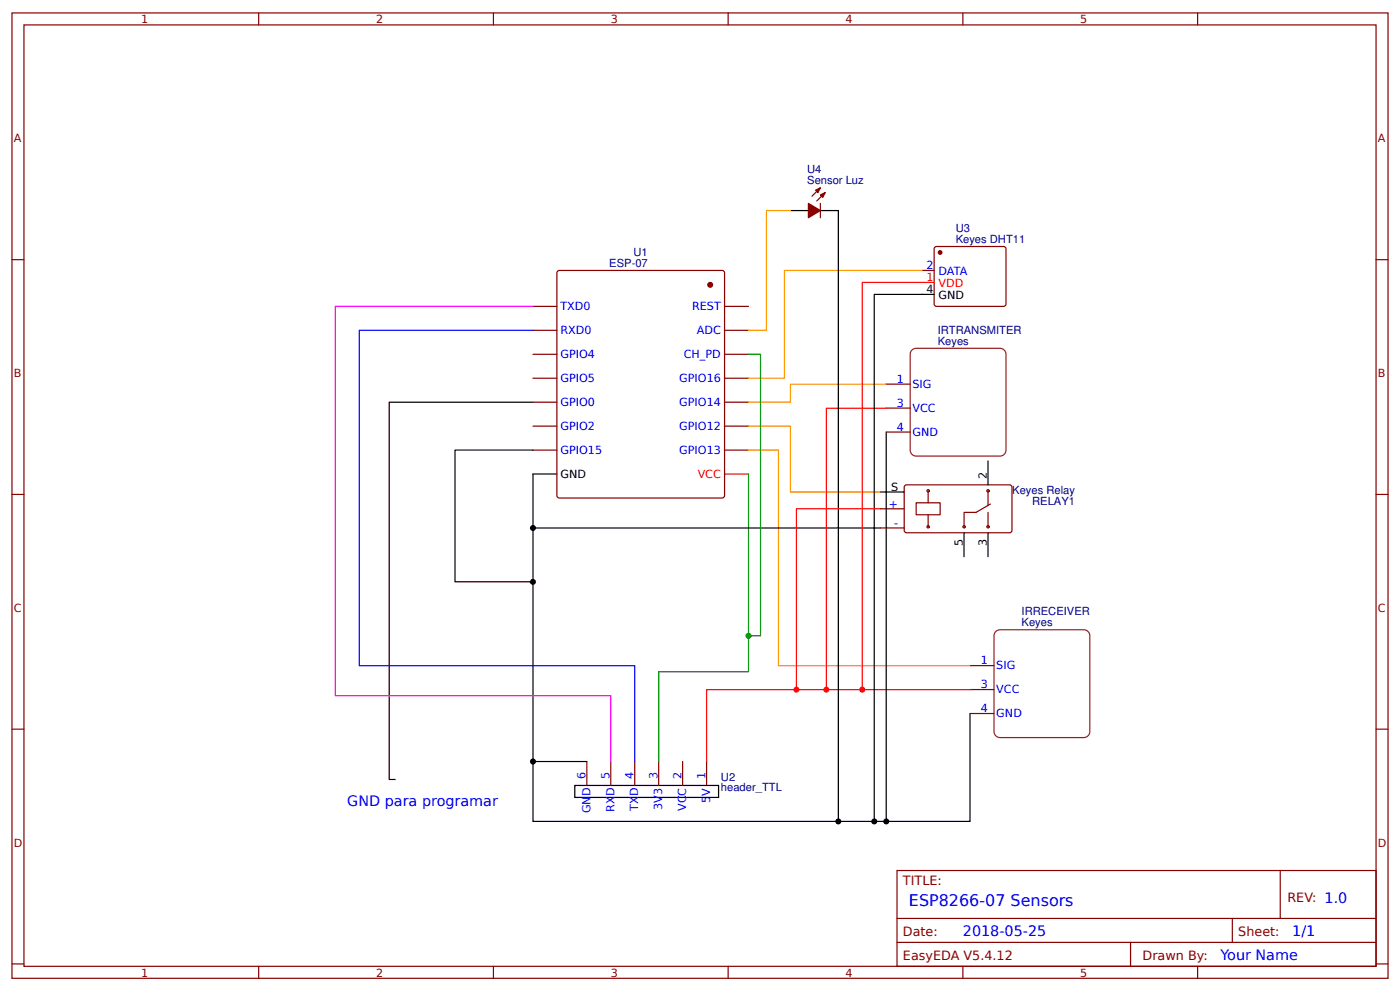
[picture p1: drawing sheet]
<svg xmlns="http://www.w3.org/2000/svg" width="309mm" height="219mm" viewBox="0 0 309 219" stroke-linecap="round" stroke-linejoin="round" font-family="sans-serif">
<g fill="none" stroke="#800" stroke-width=".26">
<path d="M2.6 2.9h304.1v213.2h-304.1zM5.3 5.5h298.7v208h-298.7zM57.1 2.9v2.6M109 2.9v2.6M160.9 2.9v2.6M212.7 2.9v2.6M264.6 2.9v2.6M2.6 57.4h2.7M181.2 41.5l-1.8 1.8M181.2 44.9v3.2M182.3 42.5l-1.9 1.9M203.7 59.7h2.7"/>
<path d="M206.4 54.7l.5-.2h15.1l.2 .5v12.4l-.5 .3-15.1-.1-.2-.4zM304 57.4h2.7M117.7 67.7h5.3M117.7 73h5.3M117.7 78.3h5.3M123.1 60l.5-.3h35.9l.5 .3 .1 49.5-.3 .4-36.2 .1-.5-.2zM160.1 67.7h5.3M160.1 73h5.3M160.1 78.3h5.3M117.7 83.6h5.3M117.7 88.8h5.3M117.7 94.1h5.3"/>
<path d="M117.7 99.4h5.3M160.1 83.6h5.3M160.1 88.8h5.3M160.1 94.1h5.3M160.1 99.4h5.3M195.8 84.9h5.3M195.8 90.2h5.3M195.8 95.4h5.3M2.6 109.2h2.7M194.5 112.4h5.3M194.5 116.6h5.3M199.8 107.4l.5-.3 23 .1 .3 .4-.1 9.8-.5 .3-23-.1-.2-.4z"/>
<path d="M202.4 111.1h5.3v2.6h-5.3zM204.9 116.2h.3v.4h-.3zM204.9 108.2h.3v.4h-.3zM205.1 108.4v2.7M205.1 113.7v2.7M212.8 116.2h.4v.4h-.4zM218.1 108.2h.4v.4h-.4zM218.1 116.2h.4v.4h-.4zM218.3 108.4v3.2M218.3 113.2v3.2M218.8 111.3l-3.2 1.9h-2.6v3.2M304 109.2h2.7"/>
<path d="M214.3 147h5.3M214.3 152.3h5.3M214.3 157.6h5.3M2.6 161.1h2.7M129.6 168.2v5.3M134.9 168.2v5.3M140.2 168.2v5.3M145.5 168.2v5.3M150.8 168.2v5.3M156.1 168.2v5.3M304 161.1h2.7M198.2 192.3h105.8v21.2h-105.8z"/>
<path d="M282.8 192.3v10.6M2.6 212.9h2.7M57.1 213.5v2.6M109 213.5v2.6M160.9 213.5v2.6M198.2 202.9h105.8M198.2 208.2h105.8M212.7 213.5v2.6M249.8 208.2v5.3M264.6 213.5v2.6M272.3 202.9v5.3M304 212.9h2.7"/>
</g>
<path d="M206.4 62.4h-15.9v89.9M195.8 90.2h-13.2v62.1M160.1 104.7h5.3M194.5 112.4h-18.6v39.9M214.3 152.3h-58.2v15.9" fill="none" stroke="#f00" stroke-width=".26"/>
<g fill="none" stroke="#000" stroke-width=".26">
<path d="M174.6 46.5h4M181.2 46.5h4v135M206.4 65h-13.3v116.5M117.7 99.4h-17.2v29.1h17.2M117.7 88.8h-31.7v83.4h1.3M195.8 95.5v86M117.7 116.6h76.8M123 104.7h-5.3v63.5h11.9M194.5 108.7h5.3M213 117.7v5.3M218.3 101.8v5.3M218.3 117.7v5.3"/>
<path d="M214.3 157.6v23.9h-96.6v-13.3M127 173.5h31.7v2.7h-31.7z"/>
</g>
<g fill="#800" stroke="#800" stroke-width=".26">
<path d="M178.6 44.9l2.6 1.6-2.6 1.6z"/>
<path d="M181.2 43.1l1.1-.6-.5 1.1z"/>
<path d="M180.2 42l1-.5-.5 1z"/>
<circle cx="156.9" cy="62.9" r=".53"/>
<circle cx="207.7" cy="55.8" r=".4"/>
</g>
<path d="M165.4 78.3h2.6v62.1h-2.6M165.4 104.7v43.7h-19.9v19.8" fill="none" stroke="#090" stroke-width=".26"/>
<path d="M117.7 67.7h-43.6v86h60.8v14.5" fill="none" stroke="#f0f" stroke-width=".26"/>
<path d="M117.7 73h-38.3v74.1h60.8v21.1" fill="none" stroke="#00f" stroke-width=".26"/>
<path d="M201.3 77.5l.7-.5 .4-.1h18.5a1.32 1.32 0 0 1 1.3 1.4v21.1a1.32 1.32 0 0 1-1.3 1.4h-18.5a1.32 1.32 0 0 1-1.3-1.4v-21.1zM219.9 139.7l.6-.5 .4-.1h18.5a1.32 1.32 0 0 1 1.4 1.3v21.2a1.32 1.32 0 0 1-1.4 1.3h-18.5a1.32 1.32 0 0 1-1.3-1.3v-21.2z" fill="none" stroke="#8d2323" stroke-width=".26"/>
<path d="M174.6 46.5h-5.3v26.5h-3.9M203.7 59.7h-30.4v23.9h-7.9M165.4 99.4h6.6v47.7h42.3M165.4 94.1h9.2v14.6h19.9M195.8 84.9h-21.2v3.9h-9.2" fill="none" stroke="#f90" stroke-width=".26"/>
<circle cx="175.9" cy="152.3" r=".66" fill="#f00"/>
<circle cx="165.4" cy="140.4" r=".66" fill="#090"/>
<g fill="#c00">
<circle cx="190.5" cy="152.3" r=".66"/>
<circle cx="182.6" cy="152.3" r=".66"/>
</g>
<g fill="#000">
<circle cx="117.7" cy="116.6" r=".66"/>
<circle cx="117.7" cy="128.5" r=".66"/>
<circle cx="117.7" cy="168.2" r=".66"/>
<circle cx="185.2" cy="181.5" r=".66"/>
<circle cx="193.1" cy="181.5" r=".66"/>
<circle cx="195.8" cy="181.5" r=".66"/>
</g>
<text font-size="3.5" fill="#00f" x="200.8" y="200.2">ESP8266-07 Sensors</text>
<g font-size="3.2" fill="#00f">
<text x="76.7" y="178.1">GND para programar</text>
<text x="212.7" y="206.9">2018-05-25</text>
<text x="285.5" y="206.9">1/1</text>
<text x="269.6" y="212.1">Your Name</text>
</g>
<g font-size="2.8" fill="#800">
<text x="199.5" y="195.5">TITLE:</text>
<text x="284.4" y="199.2">REV: 1.0</text>
<text x="199.5" y="206.9">Date:</text>
<text x="273.6" y="206.9">Sheet:</text>
<text x="199.5" y="212.1">EasyEDA V5.4.12</text>
<text x="252.4" y="212.1">Drawn By:</text>
</g>
<g font-size="2.5" fill="#800">
<text x="31.2" y="5.1">1</text>
<text x="83.1" y="5.1">2</text>
<text x="134.9" y="5.1">3</text>
<text x="186.8" y="5.1">4</text>
<text x="238.7" y="5.1">5</text>
<text x="3" y="31.4">A</text>
<text x="304.4" y="31.4">A</text>
<text x="3" y="83.3">B</text>
<text x="304.4" y="83.3">B</text>
<text x="3" y="135.1">C</text>
<text x="304.4" y="135.1">C</text>
<text x="3" y="187">D</text>
<text x="304.4" y="187">D</text>
<text x="31.2" y="215.7">1</text>
<text x="83.1" y="215.7">2</text>
<text x="134.9" y="215.7">3</text>
<text x="186.8" y="215.7">4</text>
<text x="238.7" y="215.7">5</text>
</g>
<g font-size="2.5" fill="#000080">
<text x="178.3" y="40.7">Sensor Luz</text>
<text x="178.3" y="38.3">U4</text>
<text x="211.1" y="53.7">Keyes DHT11</text>
<text x="211.1" y="51.2">U3</text>
<text x="134.6" y="58.9">ESP-07</text>
<text x="140" y="56.6">U1</text>
<text x="207.2" y="76.1">Keyes</text>
<text x="207.2" y="73.7">IRTRANSMITER</text>
<text x="223.6" y="109.1">Keyes Relay</text>
<text x="228" y="111.5">RELAY1</text>
<text x="225.7" y="135.9">IRRECEIVER</text>
<text x="225.7" y="138.3">Keyes</text>
<text x="159.3" y="172.5">U2</text>
<text x="159.3" y="174.8">header_TTL</text>
</g>
<g font-size="2.5" fill="#00f">
<text x="204.7" y="59.5">2</text>
<text x="207.4" y="60.8">DATA</text>
<text x="123.8" y="68.5">TXD0</text>
<text x="152.9" y="68.5">REST</text>
<text x="123.8" y="73.8">RXD0</text>
<text x="154" y="73.8">ADC</text>
<text x="123.8" y="79.1">GPIO4</text>
<text x="151.1" y="79.1">CH_PD</text>
<text x="123.8" y="89.6">GPIO0</text>
<text x="123.8" y="84.3">GPIO5</text>
<text x="150.1" y="84.3">GPIO16</text>
<text x="150.1" y="89.6">GPIO14</text>
<text x="198.2" y="84.6">1</text>
<text x="198.2" y="89.9">3</text>
<text x="201.6" y="85.7">SIG</text>
<text x="123.8" y="94.9">GPIO2</text>
<text x="150.1" y="94.9">GPIO12</text>
<text x="198.2" y="95.2">4</text>
<text x="201.6" y="90.9">VCC</text>
<text x="123.8" y="100.2">GPIO15</text>
<text x="150.1" y="100.2">GPIO13</text>
<text x="201.6" y="96.2">GND</text>
<text x="196.4" y="112.1">+</text>
<text x="197.5" y="116.4">-</text>
<text x="216.7" y="146.8">1</text>
<text x="220.1" y="147.8">SIG</text>
<text x="216.7" y="152.1">3</text>
<text x="220.1" y="153.1">VCC</text>
<text x="216.7" y="157.4">4</text>
<text x="220.1" y="158.4">GND</text>
<text x="129.4" y="172.2" transform="rotate(-90 129.4 172.2)">6</text>
<text x="134.7" y="172.2" transform="rotate(-90 134.7 172.2)">5</text>
<text x="140" y="172.2" transform="rotate(-90 140 172.2)">4</text>
<text x="145.3" y="172.2" transform="rotate(-90 145.3 172.2)">3</text>
<text x="150.5" y="172.2" transform="rotate(-90 150.5 172.2)">2</text>
<text x="155.8" y="172.2" transform="rotate(-90 155.8 172.2)">1</text>
<text x="130.4" y="179.7" transform="rotate(-90 130.4 179.7)">GND</text>
<text x="135.7" y="179.4" transform="rotate(-90 135.7 179.4)">RXD</text>
<text x="141" y="179.1" transform="rotate(-90 141 179.1)">TXD</text>
<text x="146.3" y="178.9" transform="rotate(-90 146.3 178.9)">3V3</text>
<text x="151.6" y="179.2" transform="rotate(-90 151.6 179.2)">VCC</text>
<text x="156.9" y="177.3" transform="rotate(-90 156.9 177.3)">5V</text>
</g>
<g font-size="2.5" fill="#f00">
<text x="204.7" y="62.1">1</text>
<text x="207.4" y="63.4">VDD</text>
<text x="154.1" y="105.5">VCC</text>
</g>
<g font-size="2.5">
<text x="204.7" y="64.8">4</text>
<text x="207.4" y="66.1">GND</text>
<text x="123.8" y="105.5">GND</text>
<text x="218" y="105.8" transform="rotate(-90 218 105.8)">2</text>
<text x="196.9" y="108.4">S</text>
<text x="212.7" y="120.6" transform="rotate(-90 212.7 120.6)">5</text>
<text x="218" y="120.6" transform="rotate(-90 218 120.6)">3</text>
</g>
</svg>
